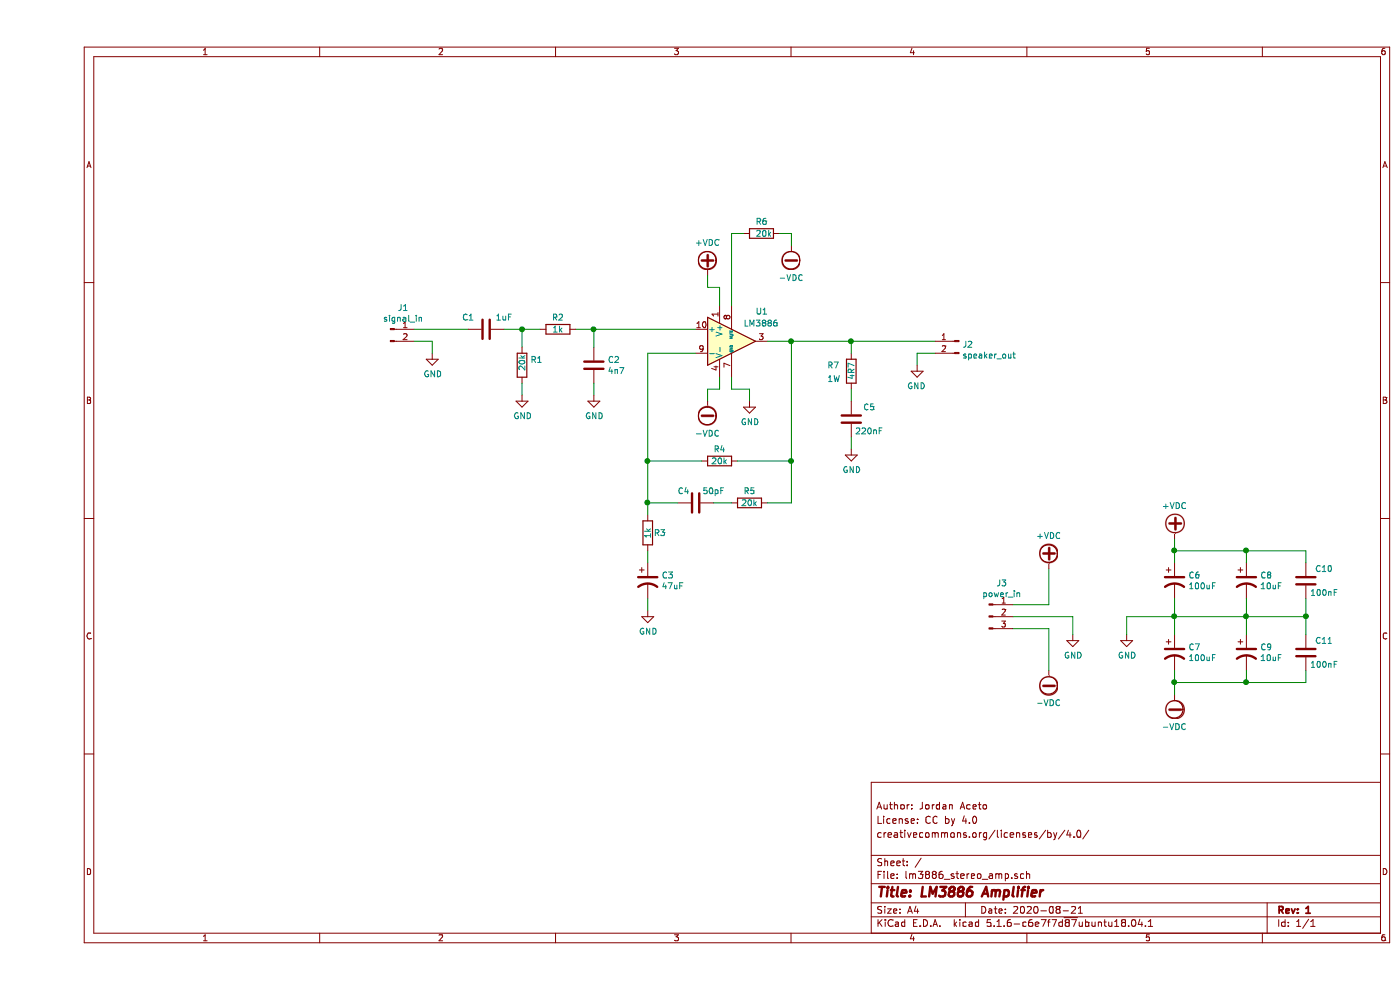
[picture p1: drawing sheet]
EESchema Schematic File Version 4
EELAYER 30 0
EELAYER END
$Descr A4 11693 8268
encoding utf-8
Sheet 1 1
Title "LM3886 Amplifier"
Date "2020-08-21"
Rev "1"
Comp ""
Comment1 "creativecommons.org/licenses/by/4.0/"
Comment2 "License: CC by 4.0"
Comment3 "Author: Jordan Aceto"
Comment4 ""
$EndDescr
$Comp
L Amplifier_Audio:LM3886 U1
U 1 1
P 5800 2850
F 0 "U1" H 6000 3100 50  0000 L CNN
F 1 "LM3886" H 5900 3000 50  0000 L CNN
F 2 "Package_TO_SOT_THT:TO-220-11_P3.4x5.08mm_StaggerOdd_Lead4.85mm_Vertical" H 5800 2850 50  0001 C CIN
F 3 "http://www.ti.com/lit/ds/symlink/lm3886.pdf" H 5800 2850 50  0001 C CNN
	1    5800 2850
	1    0    0    -1  
$EndComp
$Comp
L Device:R R2
U 1 1
P 4350 2750
F 0 "R2" V 4250 2750 50  0000 C CNN
F 1 "1k" V 4350 2750 50  0000 C CNN
F 2 "Resistor_SMD:R_0805_2012Metric_Pad1.15x1.40mm_HandSolder" V 4280 2750 50  0001 C CNN
F 3 "~" H 4350 2750 50  0001 C CNN
	1    4350 2750
	0    1    1    0   
$EndComp
$Comp
L Device:R R1
U 1 1
P 4050 3050
F 0 "R1" H 4120 3096 50  0000 L CNN
F 1 "20k" V 4050 3000 50  0000 L CNN
F 2 "Resistor_SMD:R_0805_2012Metric_Pad1.15x1.40mm_HandSolder" V 3980 3050 50  0001 C CNN
F 3 "~" H 4050 3050 50  0001 C CNN
	1    4050 3050
	1    0    0    -1  
$EndComp
$Comp
L Device:C C2
U 1 1
P 4650 3050
F 0 "C2" H 4765 3096 50  0000 L CNN
F 1 "4n7" H 4765 3005 50  0000 L CNN
F 2 "Capacitor_THT:C_Rect_L7.0mm_W2.5mm_P5.00mm" H 4688 2900 50  0001 C CNN
F 3 "~" H 4650 3050 50  0001 C CNN
	1    4650 3050
	1    0    0    -1  
$EndComp
$Comp
L Device:C C1
U 1 1
P 3750 2750
F 0 "C1" V 3650 2600 50  0000 C CNN
F 1 "1uF" V 3650 2900 50  0000 C CNN
F 2 "Capacitor_THT:C_Rect_L7.0mm_W3.5mm_P5.00mm" H 3788 2600 50  0001 C CNN
F 3 "~" H 3750 2750 50  0001 C CNN
	1    3750 2750
	0    1    1    0   
$EndComp
$Comp
L Device:R R4
U 1 1
P 5700 3850
F 0 "R4" V 5600 3850 50  0000 C CNN
F 1 "20k" V 5700 3850 50  0000 C CNN
F 2 "Resistor_SMD:R_0805_2012Metric_Pad1.15x1.40mm_HandSolder" V 5630 3850 50  0001 C CNN
F 3 "~" H 5700 3850 50  0001 C CNN
	1    5700 3850
	0    1    1    0   
$EndComp
$Comp
L Device:R R5
U 1 1
P 5950 4200
F 0 "R5" V 5850 4200 50  0000 C CNN
F 1 "20k" V 5950 4200 50  0000 C CNN
F 2 "Resistor_SMD:R_0805_2012Metric_Pad1.15x1.40mm_HandSolder" V 5880 4200 50  0001 C CNN
F 3 "~" H 5950 4200 50  0001 C CNN
	1    5950 4200
	0    1    1    0   
$EndComp
$Comp
L Device:C C4
U 1 1
P 5500 4200
F 0 "C4" V 5400 4100 50  0000 C CNN
F 1 "50pF" V 5400 4350 50  0000 C CNN
F 2 "Capacitor_SMD:C_0805_2012Metric_Pad1.15x1.40mm_HandSolder" H 5538 4050 50  0001 C CNN
F 3 "~" H 5500 4200 50  0001 C CNN
	1    5500 4200
	0    1    1    0   
$EndComp
$Comp
L Device:R R7
U 1 1
P 6800 3100
F 0 "R7" H 6650 3150 50  0000 C CNN
F 1 "4R7" V 6800 3100 50  0000 C CNN
F 2 "Resistor_THT:R_Axial_DIN0411_L9.9mm_D3.6mm_P15.24mm_Horizontal" V 6730 3100 50  0001 C CNN
F 3 "~" H 6800 3100 50  0001 C CNN
	1    6800 3100
	1    0    0    -1  
$EndComp
$Comp
L Device:C C5
U 1 1
P 6800 3500
F 0 "C5" H 6950 3600 50  0000 C CNN
F 1 "220nF" H 6950 3400 50  0000 C CNN
F 2 "Capacitor_THT:C_Rect_L7.0mm_W3.5mm_P5.00mm" H 6838 3350 50  0001 C CNN
F 3 "~" H 6800 3500 50  0001 C CNN
	1    6800 3500
	1    0    0    -1  
$EndComp
$Comp
L power:GND #PWR02
U 1 1
P 4050 3300
F 0 "#PWR02" H 4050 3050 50  0001 C CNN
F 1 "GND" H 4055 3127 50  0000 C CNN
F 2 "" H 4050 3300 50  0001 C CNN
F 3 "" H 4050 3300 50  0001 C CNN
	1    4050 3300
	1    0    0    -1  
$EndComp
$Comp
L power:GND #PWR03
U 1 1
P 4650 3300
F 0 "#PWR03" H 4650 3050 50  0001 C CNN
F 1 "GND" H 4655 3127 50  0000 C CNN
F 2 "" H 4650 3300 50  0001 C CNN
F 3 "" H 4650 3300 50  0001 C CNN
	1    4650 3300
	1    0    0    -1  
$EndComp
$Comp
L power:GND #PWR09
U 1 1
P 6800 3750
F 0 "#PWR09" H 6800 3500 50  0001 C CNN
F 1 "GND" H 6805 3577 50  0000 C CNN
F 2 "" H 6800 3750 50  0001 C CNN
F 3 "" H 6800 3750 50  0001 C CNN
	1    6800 3750
	1    0    0    -1  
$EndComp
Wire Wire Line
	4050 3200 4050 3300
Wire Wire Line
	4650 3200 4650 3300
Wire Wire Line
	4200 2750 4050 2750
Wire Wire Line
	4050 2900 4050 2750
Connection ~ 4050 2750
Wire Wire Line
	4050 2750 3900 2750
Wire Wire Line
	4650 2900 4650 2750
Wire Wire Line
	4650 2750 4500 2750
$Comp
L power:-VDC #PWR06
U 1 1
P 5600 3350
F 0 "#PWR06" H 5600 3250 50  0001 C CNN
F 1 "-VDC" H 5600 3625 50  0000 C CNN
F 2 "" H 5600 3350 50  0001 C CNN
F 3 "" H 5600 3350 50  0001 C CNN
	1    5600 3350
	-1   0    0    1   
$EndComp
Wire Wire Line
	5700 3250 5700 3150
$Comp
L power:GND #PWR07
U 1 1
P 5950 3350
F 0 "#PWR07" H 5950 3100 50  0001 C CNN
F 1 "GND" H 5955 3177 50  0000 C CNN
F 2 "" H 5950 3350 50  0001 C CNN
F 3 "" H 5950 3350 50  0001 C CNN
	1    5950 3350
	1    0    0    -1  
$EndComp
Wire Wire Line
	5600 3350 5600 3250
Wire Wire Line
	5600 3250 5700 3250
Wire Wire Line
	5950 3250 5800 3250
Wire Wire Line
	5800 3250 5800 3150
Wire Wire Line
	5950 3250 5950 3350
Wire Wire Line
	4650 2750 5500 2750
Connection ~ 4650 2750
Wire Wire Line
	5500 2950 5100 2950
Wire Wire Line
	5100 2950 5100 3850
$Comp
L power:+VDC #PWR05
U 1 1
P 5600 2300
F 0 "#PWR05" H 5600 2200 50  0001 C CNN
F 1 "+VDC" H 5600 2575 50  0000 C CNN
F 2 "" H 5600 2300 50  0001 C CNN
F 3 "" H 5600 2300 50  0001 C CNN
	1    5600 2300
	1    0    0    -1  
$EndComp
Wire Wire Line
	5700 2550 5700 2400
Wire Wire Line
	5700 2400 5600 2400
Wire Wire Line
	5600 2400 5600 2300
Wire Wire Line
	6100 2850 6300 2850
Wire Wire Line
	6300 2850 6300 3850
Wire Wire Line
	6300 4200 6100 4200
Wire Wire Line
	5800 4200 5650 4200
Wire Wire Line
	5350 4200 5100 4200
Connection ~ 5100 4200
Wire Wire Line
	5550 3850 5100 3850
Connection ~ 5100 3850
Wire Wire Line
	5100 3850 5100 4200
Wire Wire Line
	5850 3850 6300 3850
Connection ~ 6300 3850
Wire Wire Line
	6300 3850 6300 4200
Wire Wire Line
	6800 3750 6800 3650
Wire Wire Line
	6800 3350 6800 3250
Wire Wire Line
	6800 2950 6800 2850
Wire Wire Line
	6800 2850 6300 2850
Connection ~ 6300 2850
Text Notes 6600 3200 0    50   ~ 0
1W
$Comp
L Connector:Conn_01x02_Male J1
U 1 1
P 2950 2750
F 0 "J1" H 3058 2931 50  0000 C CNN
F 1 "signal_in" H 3058 2840 50  0000 C CNN
F 2 "Connector_Wire:SolderWirePad_1x02_P3.81mm_Drill1.2mm" H 2950 2750 50  0001 C CNN
F 3 "~" H 2950 2750 50  0001 C CNN
	1    2950 2750
	1    0    0    -1  
$EndComp
Wire Wire Line
	3150 2750 3600 2750
$Comp
L power:GND #PWR01
U 1 1
P 3300 2950
F 0 "#PWR01" H 3300 2700 50  0001 C CNN
F 1 "GND" H 3305 2777 50  0000 C CNN
F 2 "" H 3300 2950 50  0001 C CNN
F 3 "" H 3300 2950 50  0001 C CNN
	1    3300 2950
	1    0    0    -1  
$EndComp
Wire Wire Line
	3300 2850 3300 2950
Wire Wire Line
	3300 2850 3150 2850
$Comp
L Connector:Conn_01x02_Male J2
U 1 1
P 7700 2850
F 0 "J2" H 7672 2824 50  0000 R CNN
F 1 "speaker_out" H 7672 2733 50  0000 R CNN
F 2 "Connector_Wire:SolderWirePad_1x02_P5.08mm_Drill1.5mm" H 7700 2850 50  0001 C CNN
F 3 "~" H 7700 2850 50  0001 C CNN
	1    7700 2850
	-1   0    0    -1  
$EndComp
$Comp
L power:GND #PWR010
U 1 1
P 7350 3050
F 0 "#PWR010" H 7350 2800 50  0001 C CNN
F 1 "GND" H 7355 2877 50  0000 C CNN
F 2 "" H 7350 3050 50  0001 C CNN
F 3 "" H 7350 3050 50  0001 C CNN
	1    7350 3050
	-1   0    0    -1  
$EndComp
Wire Wire Line
	7350 2950 7350 3050
Wire Wire Line
	7350 2950 7500 2950
Wire Wire Line
	5100 4200 5100 4300
Wire Wire Line
	5100 5000 5100 5100
Wire Wire Line
	5100 4700 5100 4600
$Comp
L power:GND #PWR04
U 1 1
P 5100 5100
F 0 "#PWR04" H 5100 4850 50  0001 C CNN
F 1 "GND" H 5105 4927 50  0000 C CNN
F 2 "" H 5100 5100 50  0001 C CNN
F 3 "" H 5100 5100 50  0001 C CNN
	1    5100 5100
	1    0    0    -1  
$EndComp
$Comp
L Device:CP1 C3
U 1 1
P 5100 4850
F 0 "C3" H 5215 4896 50  0000 L CNN
F 1 "47uF" H 5215 4805 50  0000 L CNN
F 2 "Capacitor_THT:CP_Radial_D10.0mm_P5.00mm" H 5100 4850 50  0001 C CNN
F 3 "~" H 5100 4850 50  0001 C CNN
	1    5100 4850
	1    0    0    -1  
$EndComp
$Comp
L Device:R R3
U 1 1
P 5100 4450
F 0 "R3" H 5150 4450 50  0000 L CNN
F 1 "1k" V 5100 4400 50  0000 L CNN
F 2 "Resistor_SMD:R_0805_2012Metric_Pad1.15x1.40mm_HandSolder" V 5030 4450 50  0001 C CNN
F 3 "~" H 5100 4450 50  0001 C CNN
	1    5100 4450
	1    0    0    -1  
$EndComp
$Comp
L Device:R R6
U 1 1
P 6050 1950
F 0 "R6" V 5950 1900 50  0000 L CNN
F 1 "20k" V 6050 1900 50  0000 L CNN
F 2 "Resistor_SMD:R_0805_2012Metric_Pad1.15x1.40mm_HandSolder" V 5980 1950 50  0001 C CNN
F 3 "~" H 6050 1950 50  0001 C CNN
	1    6050 1950
	0    1    1    0   
$EndComp
$Comp
L power:-VDC #PWR08
U 1 1
P 6300 2050
F 0 "#PWR08" H 6300 1950 50  0001 C CNN
F 1 "-VDC" H 6300 2325 50  0000 C CNN
F 2 "" H 6300 2050 50  0001 C CNN
F 3 "" H 6300 2050 50  0001 C CNN
	1    6300 2050
	-1   0    0    1   
$EndComp
Wire Wire Line
	6300 2050 6300 1950
Wire Wire Line
	6300 1950 6200 1950
Wire Wire Line
	5900 1950 5800 1950
Wire Wire Line
	5800 1950 5800 2550
$Comp
L power:+VDC #PWR015
U 1 1
P 9500 4500
F 0 "#PWR015" H 9500 4400 50  0001 C CNN
F 1 "+VDC" H 9500 4775 50  0000 C CNN
F 2 "" H 9500 4500 50  0001 C CNN
F 3 "" H 9500 4500 50  0001 C CNN
	1    9500 4500
	1    0    0    -1  
$EndComp
$Comp
L power:-VDC #PWR016
U 1 1
P 9500 5800
F 0 "#PWR016" H 9500 5700 50  0001 C CNN
F 1 "-VDC" H 9500 6075 50  0000 C CNN
F 2 "" H 9500 5800 50  0001 C CNN
F 3 "" H 9500 5800 50  0001 C CNN
	1    9500 5800
	-1   0    0    1   
$EndComp
$Comp
L Device:CP1 C6
U 1 1
P 9500 4850
F 0 "C6" H 9615 4896 50  0000 L CNN
F 1 "100uF" H 9615 4805 50  0000 L CNN
F 2 "Capacitor_THT:CP_Radial_D10.0mm_P5.00mm" H 9500 4850 50  0001 C CNN
F 3 "~" H 9500 4850 50  0001 C CNN
	1    9500 4850
	1    0    0    -1  
$EndComp
$Comp
L Device:CP1 C7
U 1 1
P 9500 5450
F 0 "C7" H 9615 5496 50  0000 L CNN
F 1 "100uF" H 9615 5405 50  0000 L CNN
F 2 "Capacitor_THT:CP_Radial_D10.0mm_P5.00mm" H 9500 5450 50  0001 C CNN
F 3 "~" H 9500 5450 50  0001 C CNN
	1    9500 5450
	1    0    0    -1  
$EndComp
$Comp
L Device:C C10
U 1 1
P 10600 4850
F 0 "C10" H 10750 4950 50  0000 C CNN
F 1 "100nF" H 10750 4750 50  0000 C CNN
F 2 "Capacitor_SMD:C_0805_2012Metric_Pad1.15x1.40mm_HandSolder" H 10638 4700 50  0001 C CNN
F 3 "~" H 10600 4850 50  0001 C CNN
	1    10600 4850
	1    0    0    -1  
$EndComp
$Comp
L power:GND #PWR014
U 1 1
P 9100 5300
F 0 "#PWR014" H 9100 5050 50  0001 C CNN
F 1 "GND" H 9105 5127 50  0000 C CNN
F 2 "" H 9100 5300 50  0001 C CNN
F 3 "" H 9100 5300 50  0001 C CNN
	1    9100 5300
	1    0    0    -1  
$EndComp
$Comp
L Device:C C11
U 1 1
P 10600 5450
F 0 "C11" H 10750 5550 50  0000 C CNN
F 1 "100nF" H 10750 5350 50  0000 C CNN
F 2 "Capacitor_SMD:C_0805_2012Metric_Pad1.15x1.40mm_HandSolder" H 10638 5300 50  0001 C CNN
F 3 "~" H 10600 5450 50  0001 C CNN
	1    10600 5450
	1    0    0    -1  
$EndComp
$Comp
L Device:CP1 C8
U 1 1
P 10100 4850
F 0 "C8" H 10215 4896 50  0000 L CNN
F 1 "10uF" H 10215 4805 50  0000 L CNN
F 2 "Capacitor_THT:CP_Radial_D5.0mm_P2.50mm" H 10100 4850 50  0001 C CNN
F 3 "~" H 10100 4850 50  0001 C CNN
	1    10100 4850
	1    0    0    -1  
$EndComp
$Comp
L Device:CP1 C9
U 1 1
P 10100 5450
F 0 "C9" H 10215 5496 50  0000 L CNN
F 1 "10uF" H 10215 5405 50  0000 L CNN
F 2 "Capacitor_THT:CP_Radial_D5.0mm_P2.50mm" H 10100 5450 50  0001 C CNN
F 3 "~" H 10100 5450 50  0001 C CNN
	1    10100 5450
	1    0    0    -1  
$EndComp
Wire Wire Line
	9500 4700 9500 4600
Wire Wire Line
	9500 4600 10100 4600
Wire Wire Line
	10600 4600 10600 4700
Connection ~ 9500 4600
Wire Wire Line
	9500 4600 9500 4500
Wire Wire Line
	10100 4700 10100 4600
Connection ~ 10100 4600
Wire Wire Line
	10100 4600 10600 4600
Wire Wire Line
	10600 5300 10600 5150
Wire Wire Line
	10100 5300 10100 5150
Wire Wire Line
	9500 5000 9500 5150
Wire Wire Line
	9500 5600 9500 5700
Wire Wire Line
	9500 5700 10100 5700
Wire Wire Line
	10600 5700 10600 5600
Connection ~ 9500 5700
Wire Wire Line
	9500 5700 9500 5800
Wire Wire Line
	10100 5600 10100 5700
Connection ~ 10100 5700
Wire Wire Line
	10100 5700 10600 5700
Wire Wire Line
	10600 5150 10100 5150
Connection ~ 10600 5150
Wire Wire Line
	10600 5150 10600 5000
Connection ~ 10100 5150
Wire Wire Line
	10100 5150 10100 5000
Wire Wire Line
	10100 5150 9500 5150
Connection ~ 9500 5150
Wire Wire Line
	9500 5150 9500 5300
Wire Wire Line
	9500 5150 9100 5150
Wire Wire Line
	9100 5150 9100 5300
$Comp
L Connector:Conn_01x03_Male J3
U 1 1
P 7950 5150
F 0 "J3" H 8058 5431 50  0000 C CNN
F 1 "power_in" H 8058 5340 50  0000 C CNN
F 2 "Connector_Wire:SolderWirePad_1x03_P4.445mm_Drill1.5mm" H 7950 5150 50  0001 C CNN
F 3 "~" H 7950 5150 50  0001 C CNN
	1    7950 5150
	1    0    0    -1  
$EndComp
$Comp
L power:+VDC #PWR011
U 1 1
P 8450 4750
F 0 "#PWR011" H 8450 4650 50  0001 C CNN
F 1 "+VDC" H 8450 5025 50  0000 C CNN
F 2 "" H 8450 4750 50  0001 C CNN
F 3 "" H 8450 4750 50  0001 C CNN
	1    8450 4750
	1    0    0    -1  
$EndComp
$Comp
L power:-VDC #PWR012
U 1 1
P 8450 5600
F 0 "#PWR012" H 8450 5500 50  0001 C CNN
F 1 "-VDC" H 8450 5875 50  0000 C CNN
F 2 "" H 8450 5600 50  0001 C CNN
F 3 "" H 8450 5600 50  0001 C CNN
	1    8450 5600
	-1   0    0    1   
$EndComp
$Comp
L power:GND #PWR013
U 1 1
P 8650 5300
F 0 "#PWR013" H 8650 5050 50  0001 C CNN
F 1 "GND" H 8655 5127 50  0000 C CNN
F 2 "" H 8650 5300 50  0001 C CNN
F 3 "" H 8650 5300 50  0001 C CNN
	1    8650 5300
	1    0    0    -1  
$EndComp
Wire Wire Line
	8650 5150 8650 5300
Wire Wire Line
	8450 5600 8450 5250
Wire Wire Line
	8450 5250 8150 5250
Wire Wire Line
	8150 5050 8450 5050
Wire Wire Line
	8450 5050 8450 4750
Wire Wire Line
	8650 5150 8150 5150
Wire Wire Line
	7500 2850 6800 2850
Connection ~ 6800 2850
$EndSCHEMATC
